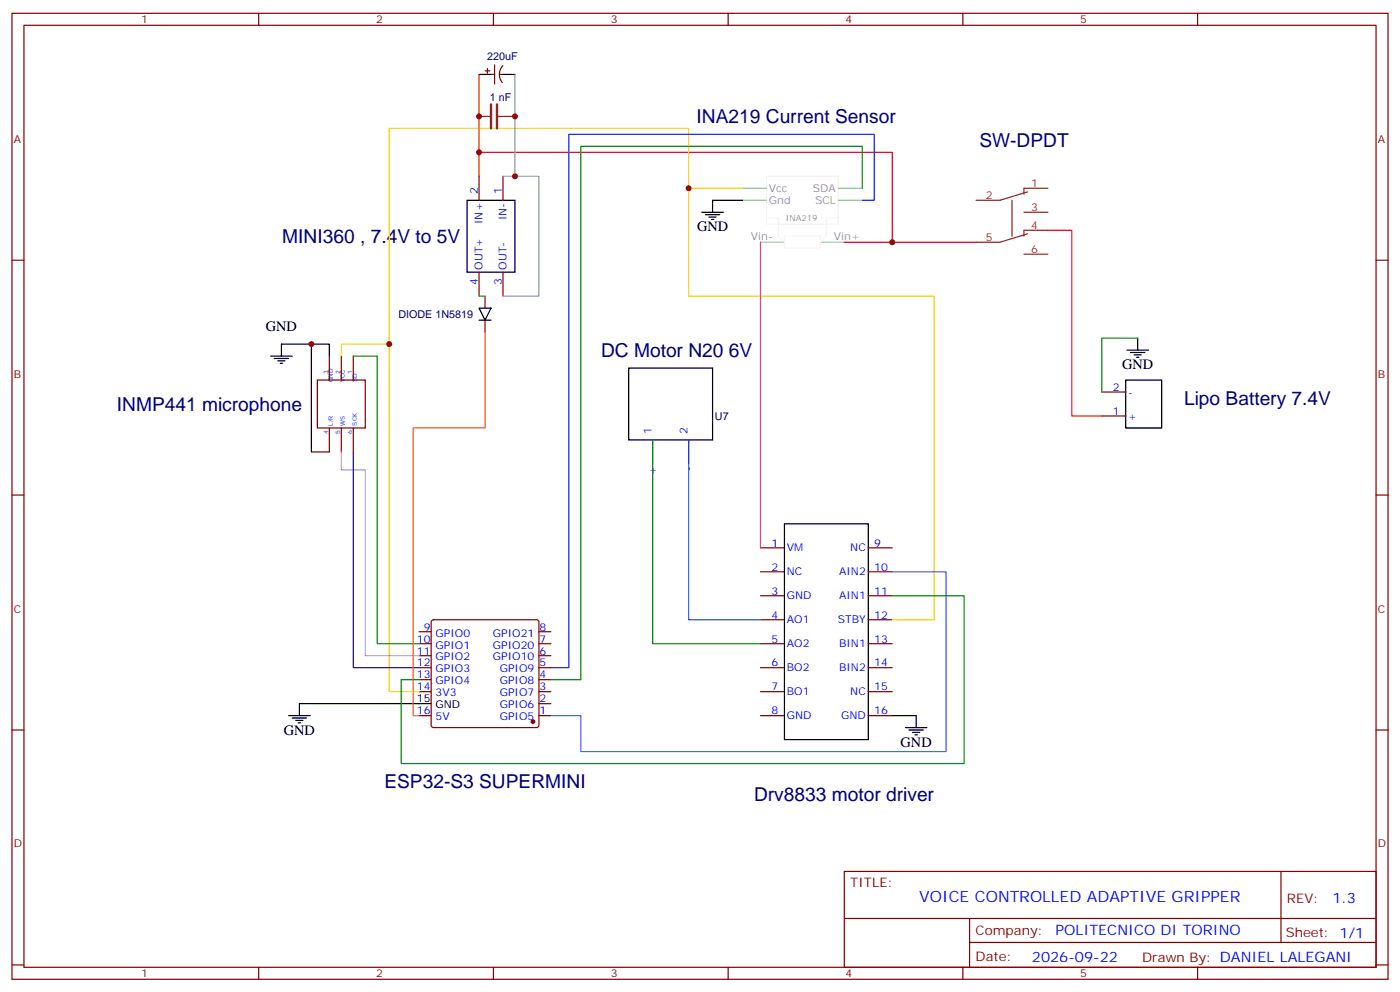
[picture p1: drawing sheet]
<svg xmlns="http://www.w3.org/2000/svg" width="412mm" height="292mm" viewBox="0 0 412 292" stroke-linecap="round" stroke-linejoin="round" font-family="sans-serif">
<g fill="none" stroke="#870000" stroke-width=".35">
<path d="M3.5 3.9h405.4v284.4h-405.4zM7.1 7.4h398.2v277.3h-398.2zM76.2 3.9v3.5M145.3 3.9v3.5M145.7 19.1v5.6M148.1 19.3a3.8 3.8 0 0 0-.1 5M214.5 3.9v3.5M283.6 3.9v3.5M352.8 3.9v3.5M142.9 20.8h1.4M143.6 20.1v1.5M144.6 21.9h1.1"/>
<path d="M147.1 21.9h1.1M141.1 51.9v7M148.2 51.9v7M3.5 76.6h3.6M405.3 76.6h3.6M141.1 80.1v7.1M142.9 87.2v3.5M142.9 94.2v3.6M148.2 80.1v7.1M97 104.8v7.1M100.5 104.8v7.1M104.1 104.8v7.1"/>
<path d="M324.6 115.4h7M97 126v7M100.5 126v7M104.1 126v7M192.3 129.5v7.1M202.8 129.5v7.1M324.6 122.4h7M3.5 145.7h3.6M405.3 145.7h3.6M224 161.3h7.1M224 168.3h7.1M224 175.4h7.1"/>
<path d="M255.8 161.3h7M255.8 168.3h7M255.8 175.4h7M123.5 196.5h3.5M123.5 193h3.5M123.5 189.5h3.5M123.5 185.9h3.5M127.2 182.6l.5-.2h30.3l.5 .2 .2 .5v30.4l-.2 .5-.5 .2h-30.3l-.5-.3-.2-.4v-30.4zM158.7 196.5h3.6M158.7 193h3.6M158.7 189.5h3.6M158.7 185.9h3.6"/>
<path d="M224 196.5h7.1M224 189.5h7.1M224 182.4h7.1M255.8 196.5h7M255.8 189.5h7M255.8 182.4h7M3.5 214.9h3.6M123.5 210.6h3.5M123.5 203.6h3.5M123.5 200.1h3.5M158.7 210.6h3.6M158.7 203.6h3.6"/>
<path d="M158.7 200.1h3.6M158.7 207.1h3.6M224 210.6h7.1M224 203.6h7.1M255.8 210.6h7M255.8 203.6h7M405.3 214.9h3.6M248.7 256.5h156.6v28.2h-156.6zM377.3 256.5v20.9M248.7 270.4h156.5M285.6 277.4h119.6M285.6 270.4v14.1"/>
<path d="M3.5 284h3.6M76.2 284.7v3.6M145.3 284.7v3.6M214.5 284.7v3.6M283.6 284.7v3.6M352.8 284.7v3.6M405.3 284h3.6"/>
</g>
<g fill="none" stroke="#000" stroke-width=".35">
<path d="M141.1 21.9h3.5M148.2 21.9h3.5M137.6 58.9h14.1v21.2h-14.1zM218.7 58.9h-8.8v3.6M206.7 62.5h6.4M207.8 63.2h4.2M208.8 63.9h2.2M209.5 64.6h.8M141.1 90.7h3.5l-1.7 3.5zM141.1 94.2h3.5M79.7 104.8h6.4M80.8 105.5h4.2"/>
<path d="M81.8 106.2h2.2M82.5 106.9h.8M82.9 104.8v-3.5h14.1v3.5M185.2 108.3h24.7v21.2h-24.7zM331.6 111.9h10.6v14.1h-10.6zM231.1 154.2h24.7v63.5h-24.7zM85 210.6h6.4M86.1 211.3h4.2M87.1 212.1h2.2M87.8 212.8h.7M127 207.1h-38.8v3.5M262.8 210.6h7.1v3.6"/>
<path d="M266.7 214.2h6.3M267.8 214.9h4.2M268.8 215.6h2.1M269.5 216.3h.7"/>
</g>
<circle cx="157" cy="212.4" r=".53" fill="#870000" stroke="#870000" stroke-width=".35"/>
<path d="M218.7 58.9h7.1M218.7 55.4h7.1M246.9 58.9h7.1M246.9 55.4h7.1M224 71.3h7.1M241.7 71.3h7" fill="none" stroke="#a8db75" stroke-width=".35"/>
<path d="M225.8 51.9h21.1v14.1h-21.1zM225.8 64.2h3.5v1.8h14.1v-1.8h3.5M229.3 66v3.5l1.8 1.8v1.8h10.6v-1.8l1.7-1.8v-3.5M231.1 71.3v-1.8h10.6v1.8" fill="none" stroke="#f7f7f2" stroke-width=".35"/>
<path d="M141.1 34.3h3.5M146.4 34.3h5.3M298.1 58.9v10.6M302.7 56.5l-8.1 2.4h-7.1M308.7 55.4h-7.1v1.8M301.6 62.5h7.1M301.6 74.8h7.1M302.7 68.8l-8.1 2.5h-7.1M308.7 67.8h-7.1v1.7" fill="none" stroke="#8c2424" stroke-width=".35"/>
<path d="M93.5 111.9h14.1v14.1h-14.1z" fill="none" stroke="#600" stroke-width=".35"/>
<path d="M141.1 51.9v-7.1h121.7v26.5M248.7 71.3h38.8M308.7 67.8h7v54.6h8.9" fill="none" stroke="#f00" stroke-width=".35"/>
<path d="M91.7 101.3v31.7h5.3" fill="none" stroke="#300" stroke-width=".35"/>
<path d="M202.8 55.4v31.8h72.4v95.2h-12.4M218.7 55.4h-15.9v-17.6h-88.1v63.5M100.5 104.8v-3.5h14.2v102.3h8.8" fill="none" stroke="#fc0" stroke-width=".35"/>
<path d="M254 55.4v-12.3h-82.9v157h-8.8M104.1 104.8h7v84.7h12.4M192.3 129.5v60h31.7M262.8 175.4h21.2v49.4h-165.8v-24.7h5.3" fill="none" stroke="#008700" stroke-width=".35"/>
<path d="M254 58.9h3.5v-19.4h-89.9v157h-5.3" fill="none" stroke="#03f" stroke-width=".35"/>
<path d="M224 71.3v90" fill="none" stroke="#c0c" stroke-width=".35"/>
<path d="M262.8 168.3h15.9v52.9h-107.6v-10.6h-8.8" fill="none" stroke="#36f" stroke-width=".35"/>
<path d="M202.8 129.5v52.9h21.2" fill="none" stroke="#06f" stroke-width=".35"/>
<path d="M100.5 133v5.3h7.1v54.7h15.9" fill="none" stroke="#f3f" stroke-width=".35"/>
<path d="M104.1 133v63.5h19.4" fill="none" stroke="#309" stroke-width=".35"/>
<path d="M142.9 97.8v28.2h-21.2v84.6h1.8" fill="none" stroke="#f60" stroke-width=".35"/>
<path d="M148.2 51.9h10.5v35.3h-10.5" fill="none" stroke="#999" stroke-width=".35"/>
<path d="M144.6 30.7v7.1M146.4 30.7v7.1" fill="none" stroke="#8c2424" stroke-width=".71"/>
<g fill="#8c2424">
<circle cx="141.1" cy="34.3" r=".18"/>
<circle cx="151.7" cy="34.3" r=".18"/>
</g>
<path d="M335.1 99.5v3.5M332 103h6.3M333 103.8h4.3M334.1 104.5h2.1M334.8 105.2h.7" fill="none" stroke="#000" stroke-width=".35"/>
<path d="M141.1 87.2h1.8M335.1 99.5h-10.5v15.9" fill="none" stroke="#008700" stroke-width=".35"/>
<path d="M141.1 21.9v22.9" fill="none" stroke="#f00" stroke-width=".35"/>
<path d="M151.7 21.9v30" fill="none" stroke="#999" stroke-width=".35"/>
<g fill="#c00">
<circle cx="262.8" cy="71.3" r=".88"/>
<circle cx="91.7" cy="101.3" r=".88"/>
<circle cx="114.7" cy="101.3" r=".88"/>
<circle cx="202.8" cy="55.4" r=".88"/>
<circle cx="141.1" cy="44.8" r=".88"/>
<circle cx="141.1" cy="34.3" r=".88"/>
<circle cx="151.7" cy="51.9" r=".88"/>
<circle cx="151.7" cy="34.3" r=".88"/>
</g>
<g font-size="5.6" fill="#000080">
<text x="205.2" y="36.3">INA219 Current Sensor</text>
<text x="288.5" y="43.4">SW-DPDT</text>
<text x="83.2" y="71.5">MINI360 , 7.4V to 5V</text>
<text x="177.1" y="105.1">DC Motor N20 6V</text>
<text x="348.8" y="119.2">Lipo Battery 7.4V</text>
<text x="34.4" y="120.9">INMP441 microphone</text>
<text x="113.2" y="232">ESP32-S3 SUPERMINI</text>
<text x="222.1" y="235.6">Drv8833 motor driver</text>
</g>
<text font-size="4.6" fill="#00f" x="270.8" y="265.5">VOICE CONTROLLED ADAPTIVE GRIPPER</text>
<g font-size="4.2">
<text x="205.3" y="68.1">GND</text>
<text x="78.3" y="97.4">GND</text>
<text x="330.6" y="108.7">GND</text>
<text x="83.6" y="216.3">GND</text>
<text x="265.3" y="219.8">GND</text>
</g>
<g font-size="4.2" fill="#00f">
<text x="392.5" y="265.8">1.3</text>
<text x="310.9" y="275.3">POLITECNICO DI TORINO</text>
<text x="304" y="283.1">2026-09-22</text>
</g>
<g font-size="3.9" fill="#800">
<text x="250.5" y="261.1">TITLE:</text>
<text x="379.1" y="265.8">REV:</text>
<text x="287.4" y="275.3">Company:</text>
<text x="378.7" y="275.9">Sheet: 1/1</text>
<text x="287.4" y="283">Date:</text>
<text x="336.4" y="283.1">Drawn By: DANIEL LALEGANI</text>
</g>
<g font-size="3.2" fill="#800">
<text x="41.6" y="6.9">1</text>
<text x="110.8" y="6.9">2</text>
<text x="179.9" y="6.9">3</text>
<text x="249.1" y="6.9">4</text>
<text x="318.2" y="6.9">5</text>
<text x="4.1" y="42">A</text>
<text x="405.9" y="42">A</text>
<text x="4.1" y="111.2">B</text>
<text x="405.9" y="111.2">B</text>
<text x="4.1" y="180.3">C</text>
<text x="405.9" y="180.3">C</text>
<text x="4.1" y="249.4">D</text>
<text x="405.9" y="249.4">D</text>
<text x="41.6" y="287.7">1</text>
<text x="110.8" y="287.7">2</text>
<text x="179.9" y="287.7">3</text>
<text x="249.1" y="287.7">4</text>
<text x="318.2" y="287.7">5</text>
</g>
<g font-size="3.2" fill="#000080">
<text x="143.5" y="17.7">220uF</text>
<text x="144.3" y="29.7">1 nF</text>
<text x="117.3" y="93.6">DIODE 1N5819</text>
<text x="210.6" y="123.6">U7</text>
</g>
<g font-size="3.2" fill="#00f">
<text x="140.8" y="57.2" transform="rotate(-90 140.8 57.2)">2</text>
<text x="147.8" y="57.2" transform="rotate(-90 147.8 57.2)">1</text>
<text x="142.2" y="66" transform="rotate(-90 142.2 66)">IN+</text>
<text x="149.2" y="64.8" transform="rotate(-90 149.2 64.8)">IN-</text>
<text x="140.8" y="83.9" transform="rotate(-90 140.8 83.9)">4</text>
<text x="142.2" y="79.4" transform="rotate(-90 142.2 79.4)">OUT+</text>
<text x="147.8" y="83.9" transform="rotate(-90 147.8 83.9)">3</text>
<text x="149.2" y="79.4" transform="rotate(-90 149.2 79.4)">OUT-</text>
<text x="327.8" y="115">2</text>
<text x="332.3" y="116.5">-</text>
<text x="327.8" y="122.1">1</text>
<text x="332.3" y="123.5">+</text>
<text x="191.9" y="127.7" transform="rotate(-90 191.9 127.7)">1</text>
<text x="202.5" y="127.7" transform="rotate(-90 202.5 127.7)">2</text>
<text x="193.3" y="139.9" transform="rotate(-90 193.3 139.9)">+</text>
<text x="203.9" y="138.7" transform="rotate(-90 203.9 138.7)">-</text>
<text x="227.3" y="160.9">1</text>
<text x="257.5" y="160.9">9</text>
<text x="227.3" y="168">2</text>
<text x="231.8" y="162.3">VM</text>
<text x="250.5" y="162.3">NC</text>
<text x="257.5" y="168">10</text>
<text x="231.8" y="169.4">NC</text>
<text x="247.2" y="169.4">AIN2</text>
<text x="227.3" y="175">3</text>
<text x="231.8" y="176.4">GND</text>
<text x="247.2" y="176.4">AIN1</text>
<text x="257.5" y="175">11</text>
<text x="124.8" y="185.6">9</text>
<text x="158.9" y="185.6">8</text>
<text x="227.3" y="182.1">4</text>
<text x="231.8" y="183.5">AO1</text>
<text x="246.8" y="183.5">STBY</text>
<text x="257.5" y="182.1">12</text>
<text x="122.8" y="189.1">10</text>
<text x="128.3" y="190.9">GPIO1</text>
<text x="128.3" y="187.4">GPIO0</text>
<text x="145.2" y="187.4">GPIO21</text>
<text x="145.2" y="190.9">GPIO20</text>
<text x="158.9" y="189.1">7</text>
<text x="227.3" y="189.1">5</text>
<text x="231.8" y="190.5">AO2</text>
<text x="247.2" y="190.5">BIN1</text>
<text x="257.5" y="189.1">13</text>
<text x="122.8" y="196.2">12</text>
<text x="122.8" y="192.7">11</text>
<text x="128.3" y="197.9">GPIO3</text>
<text x="128.3" y="194.4">GPIO2</text>
<text x="145.2" y="194.4">GPIO10</text>
<text x="147.2" y="197.9">GPIO9</text>
<text x="158.9" y="192.7">6</text>
<text x="158.9" y="196.2">5</text>
<text x="227.3" y="196.2">6</text>
<text x="231.8" y="197.6">BO2</text>
<text x="247.2" y="197.6">BIN2</text>
<text x="257.5" y="196.2">14</text>
<text x="122.8" y="203.2">14</text>
<text x="122.8" y="199.7">13</text>
<text x="128.3" y="201.5">GPIO4</text>
<text x="147.2" y="201.5">GPIO8</text>
<text x="158.9" y="199.7">4</text>
<text x="158.9" y="203.2">3</text>
<text x="227.3" y="203.2">7</text>
<text x="257.5" y="203.2">15</text>
<text x="128.3" y="205">3V3</text>
<text x="147.2" y="205">GPIO7</text>
<text x="147.2" y="208.5">GPIO6</text>
<text x="158.9" y="206.8">2</text>
<text x="231.8" y="204.6">BO1</text>
<text x="250.5" y="204.6">NC</text>
<text x="122.8" y="210.3">16</text>
<text x="128.3" y="212.1">5V</text>
<text x="147.2" y="212.1">GPIO5</text>
<text x="158.9" y="210.3">1</text>
<text x="227.3" y="210.3">8</text>
<text x="231.8" y="211.7">GND</text>
<text x="247.8" y="211.7">GND</text>
<text x="257.5" y="210.3">16</text>
</g>
<g font-size="3.2" fill="#939293">
<text x="226.5" y="56.5">Vcc</text>
<text x="239.5" y="56.5">SDA</text>
<text x="226.5" y="60">Gnd</text>
<text x="240.1" y="60">SCL</text>
<text x="221.2" y="70.6">Vin-</text>
<text x="245.7" y="70.6">Vin+</text>
</g>
<g font-size="3.2" fill="#8d2323">
<text x="290.4" y="58.6">2</text>
<text x="303.7" y="55.1">1</text>
<text x="303.7" y="62.1">3</text>
<text x="290.4" y="70.9">5</text>
<text x="303.7" y="67.4">4</text>
<text x="303.7" y="74.5">6</text>
</g>
<g font-size="3.2">
<text x="122.8" y="206.8">15</text>
<text x="128.3" y="208.5">GND</text>
</g>
<text font-size="2.5" fill="#939293" x="231.5" y="65.1">INA219</text>
<g font-size="1.8" fill="#00f">
<text x="96.7" y="110.1" transform="rotate(-90 96.7 110.1)">3</text>
<text x="98.1" y="112.6" transform="rotate(-90 98.1 112.6)">GND</text>
<text x="100.2" y="110.1" transform="rotate(-90 100.2 110.1)">2</text>
<text x="101.6" y="112.6" transform="rotate(-90 101.6 112.6)">VCC</text>
<text x="103.7" y="110.1" transform="rotate(-90 103.7 110.1)">1</text>
<text x="105.1" y="112.6" transform="rotate(-90 105.1 112.6)">SD</text>
<text x="98.1" y="125.3" transform="rotate(-90 98.1 125.3)">L/R</text>
<text x="101.6" y="125.3" transform="rotate(-90 101.6 125.3)">WS</text>
<text x="105.1" y="125.3" transform="rotate(-90 105.1 125.3)">SCK</text>
<text x="96.7" y="127.7" transform="rotate(-90 96.7 127.7)">4</text>
<text x="100.2" y="127.7" transform="rotate(-90 100.2 127.7)">5</text>
<text x="103.7" y="127.7" transform="rotate(-90 103.7 127.7)">6</text>
</g>
</svg>
